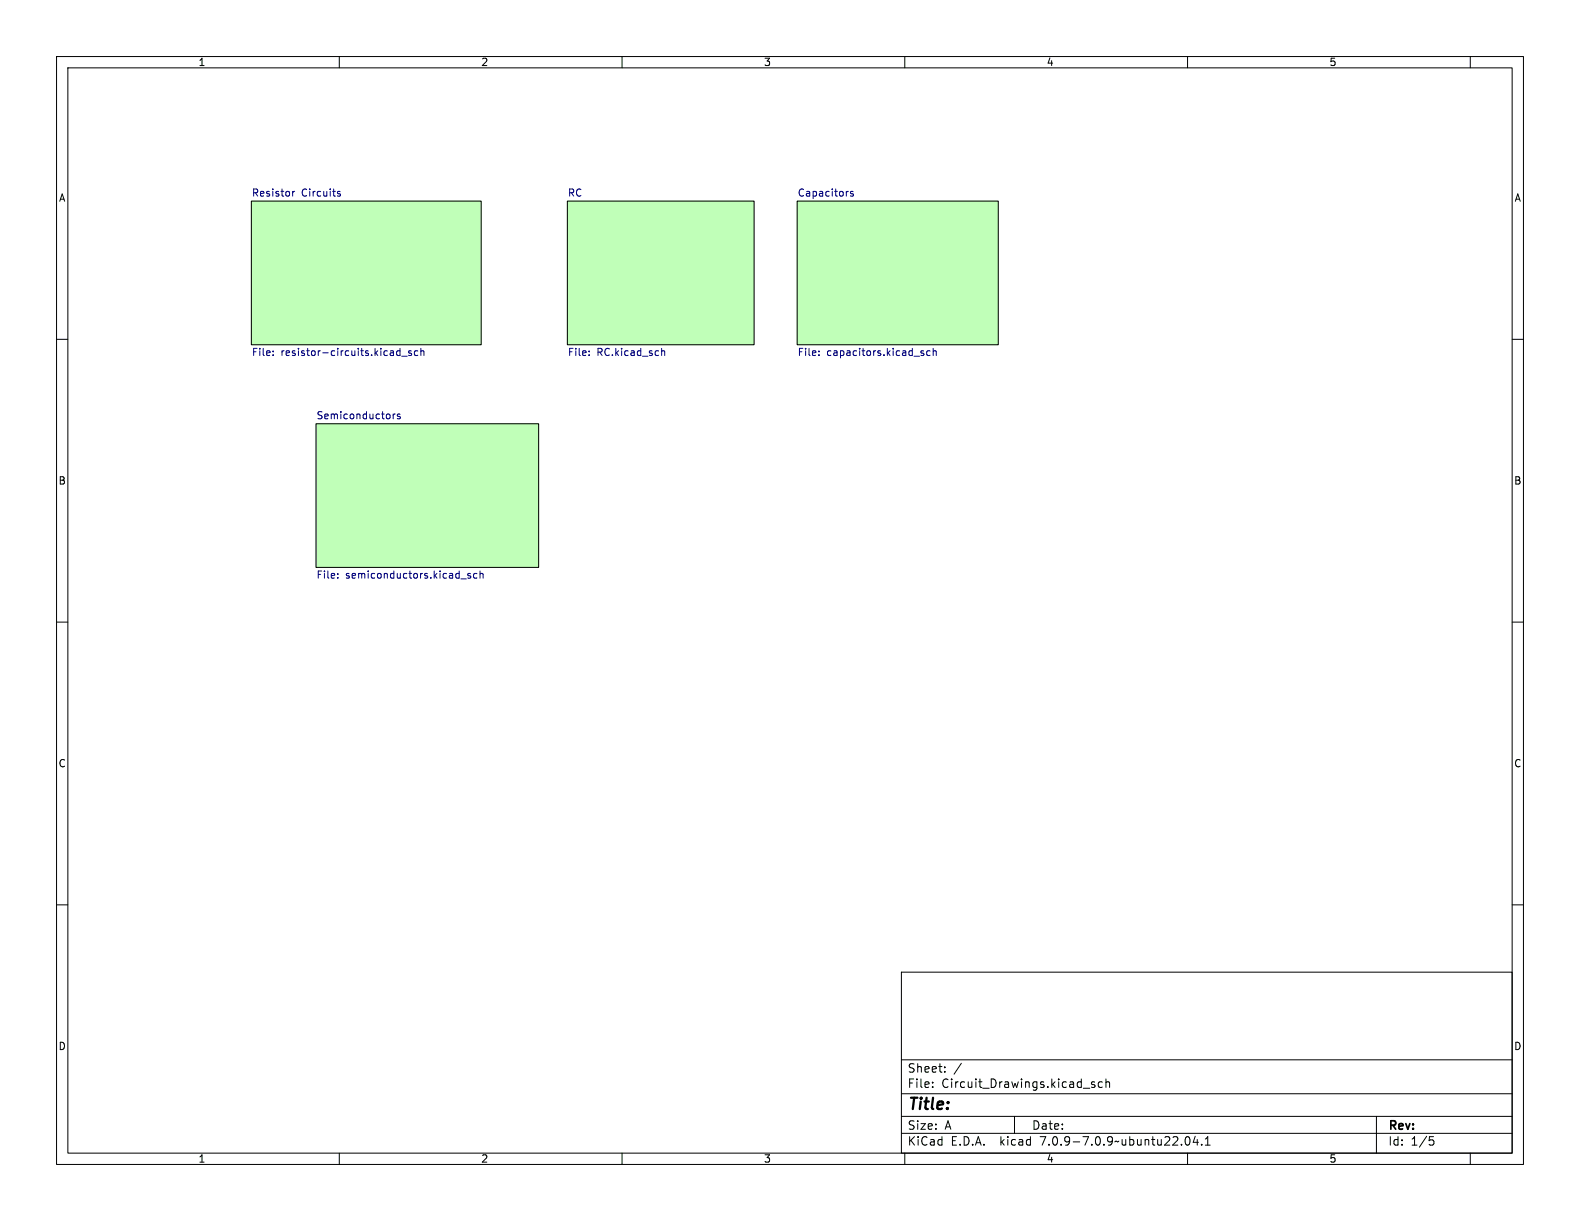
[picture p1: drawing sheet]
<svg xmlns="http://www.w3.org/2000/svg" width="279mm" height="216mm" viewBox="0 0 279 216" stroke-linecap="round" stroke-linejoin="round" font-family="sans-serif">
<g fill="none" stroke="#000" stroke-width=".18">
<path d="M10 10h259.4v195.9h-259.4zM12 12h255.4v191.9h-255.4zM60 10v2M110 10v2M160 10v2M210 10v2M260 10v2M44.4 35.6h40.7v25.4h-40.7zM100.3 35.6h33v25.4h-33zM141 35.6h35.5v25.4h-35.5zM10 60h2M267.4 60h2"/>
<path d="M55.9 74.9h39.3v25.4h-39.3zM10 110h2M267.4 110h2M10 160h2M267.4 160h2M159.4 171.9h108v32h-108zM159.4 197.4h108M159.4 193.4h108M159.4 187.4h108M164.9 192.1v.2M164.9 191.4v.1M167.1 189.4v.2"/>
<path d="M167.1 188.7v.1M170 188l-1.3 1.9M179.4 197.4v3M193.6 191.4l-.4-.1-.2 .2 .1 .2 .5 .2v.3h-.6M194.9 191.4l-.4-.1-.3 .3v.4l.2 .2h.5M195.6 191.4l.2-.1 .3 .1 .1 .9M195.6 190.8v1.5M243.4 197.4v6.5M60 203.9v2M110 203.9v2M159.4 200.4h108M160 203.9v2"/>
<path d="M209.7 201.1l.2-.1a.81 .81 0 0 1 .6 .6 .81 .81 0 0 1-.3 .8l-.1 .1a.81 .81 0 0 1-.4-1.4zM210 203.9v2M211.4 200.9l-.4 1.1h.9M211.7 201.5v1M212.5 202.3v.2M213.1 202.5h.9M213.1 201.4l.5-.4v1.5M252.8 201h.7M252.9 201.6h.4l.3 .2-.2 .6-.5 .1M260 203.9v2"/>
</g>
<g fill="#c0ffb8" stroke="#c0ffb8" stroke-width=".18">
<path d="M44.4 35.6h40.7v25.4h-40.7z"/>
<path d="M100.3 35.6h33v25.4h-33z"/>
<path d="M141 35.6h35.5v25.4h-35.5z"/>
<path d="M55.9 74.9h39.3v25.4h-39.3z"/>
</g>
<g fill="none" stroke="#000080" stroke-width=".18">
<path d="M51.7 33.8v.9M52.1 33.8l-.4 .3M59.7 33.9h.5M59.7 34.2l.5 .1v.2l-.2 .2-.3-.1M149.9 33.8h.1M150.9 33.9l-.3-.1-.2 .2v.2l.5 .1v.3h-.5M48.3 62.7v.2M48.3 62.1v.1M69.5 73.2v.9M69.9 73.2l-.4 .3M70.4 62l.3 .1M70.7 73.3l-.3-.1-.1 .2v.2l.4 .1v.3h-.4"/>
<path d="M70.7 61.6v1.3M70.7 62.8l-.3 .1M71 63h1M72.7 62.1l-.3-.1-.2 .2 .1 .2 .4 .1v.3h-.5M73.9 62.1l-.4-.1-.2 .3 .1 .5h.5M74.4 62.1l.2-.1 .3 .1 .1 .8M74.4 61.6v1.3M104.2 62.7v.2M104.2 62.1v.1M117 62.1l.2-.1 .3 .1v.8M117 61.6v1.3M144.8 62.7v.2"/>
<path d="M144.8 62.1v.1M163 62.4l.3 .1 .1 .2-.2 .2h-.2M163 62l.3 .1M164.5 62.1l-.4-.1-.2 .3 .1 .5h.5M165 62.1l.2-.1 .3 .1 .1 .8M165 61.6v1.3M59.7 102.1v.1M59.7 101.5v.1M81.5 102.4h1M83.2 101.5l-.3-.1-.2 .2 .1 .2 .4 .1v.3h-.5M84.3 101.5l-.3-.1-.3 .2 .2 .6h.4M84.9 101.5l.2-.1 .3 .1v.7"/>
<path d="M84.9 101v1.2"/>
</g>
<text font-size="2.8" x="160.4" y="196.8">Title:</text>
<g font-size="2.1">
<text x="160.4" y="189.9">Sheet:</text>
<text x="160.4" y="192.6">File:</text>
<text x="166.5" y="192.6">Circuit_Drawings.kicad_sch</text>
<text x="160.4" y="202.8">KiCad</text>
<text x="160.4" y="200">Size:</text>
<text x="167.1" y="200">A</text>
<text x="168.1" y="202.8">E.D.A.</text>
<text x="177" y="202.8">kicad</text>
<text x="182.4" y="200">Date:</text>
<text x="184.2" y="202.8">7.0.9-7.0.9~ubuntu22.04.1</text>
<text x="245.4" y="200.2">Rev:</text>
<text x="245.4" y="202.8">Id:</text>
<text x="249.5" y="202.8">1/5</text>
</g>
<g font-size="1.8">
<text x="35" y="11.9">1</text>
<text x="85" y="11.9">2</text>
<text x="135" y="11.9">3</text>
<text x="185" y="11.9">4</text>
<text x="235" y="11.9">5</text>
<text x="10.3" y="35.9">A</text>
<text x="267.7" y="35.9">A</text>
<text x="10.3" y="85.9">B</text>
<text x="267.7" y="85.9">B</text>
<text x="10.3" y="135.9">C</text>
<text x="267.7" y="135.9">C</text>
<text x="10.3" y="185.9">D</text>
<text x="267.7" y="185.9">D</text>
<text x="35" y="205.8">1</text>
<text x="85" y="205.8">2</text>
<text x="135" y="205.8">3</text>
<text x="185" y="205.8">4</text>
<text x="235" y="205.8">5</text>
</g>
<g font-size="1.8" fill="#000080">
<text x="44.4" y="34.8">Resistor</text>
<text x="53.3" y="34.8">Circuits</text>
<text x="100.3" y="34.8">RC</text>
<text x="141" y="34.8">Capacitors</text>
<text x="44.4" y="63.3">File:</text>
<text x="49.7" y="63.3">resistor-circuits.kicad_sch</text>
<text x="100.3" y="63.3">File:</text>
<text x="105.6" y="63.3">RC.kicad_sch</text>
<text x="141" y="63.3">File:</text>
<text x="146.2" y="63.3">capacitors.kicad_sch</text>
<text x="55.9" y="74.2">Semiconductors</text>
<text x="55.9" y="102.6">File:</text>
<text x="61.1" y="102.6">semiconductors.kicad_sch</text>
</g>
</svg>
